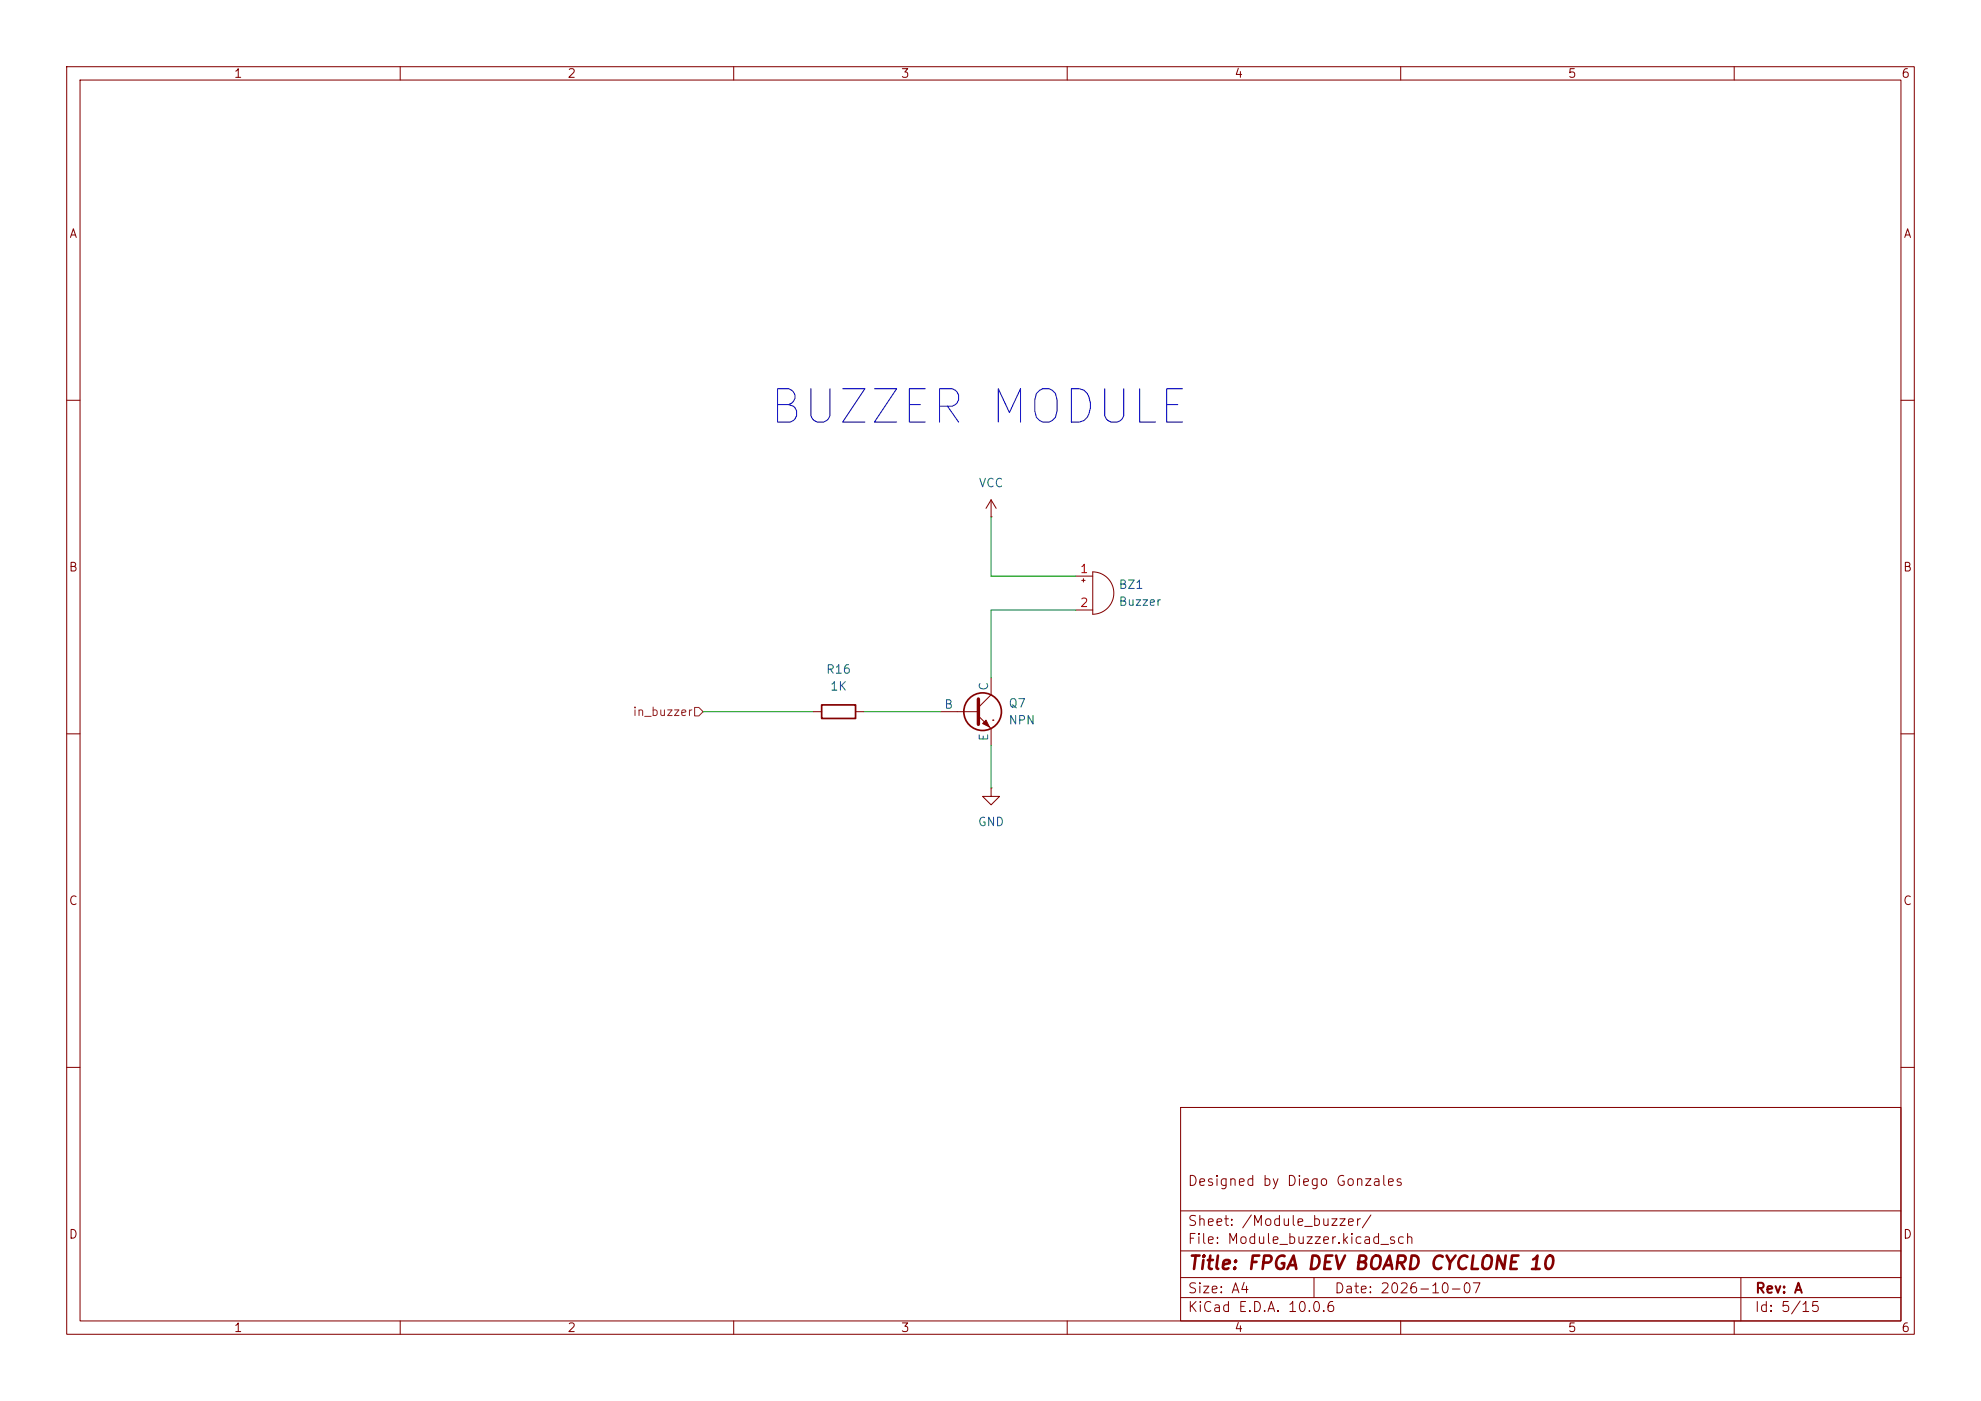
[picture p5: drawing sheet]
<svg xmlns="http://www.w3.org/2000/svg" width="297mm" height="210mm" viewBox="0 0 297 210" stroke-linecap="round" stroke-linejoin="round" font-family="sans-serif">
<g fill="none" stroke="#840000" stroke-width=".15">
<path d="M10 10h277v190h-277zM12 12h273v186h-273zM60 10v2M110 10v2M160 10v2M210 10v2M260 10v2M10 60h2M148.6 77.5h.1M148.6 74.9l-.8 1.3M148.6 74.9l.8 1.3M148.6 74.9v2.6"/>
<path d="M285 60h2M161.3 86.4h2.5M161.3 91.4h2.5M162.2 87h.5M162.4 86.7v.5M163.8 85.7a3.2 3.2 0 0 1 3.2 3.2 3.2 3.2 0 0 1-3.2 3.2zM10 110h2M121.9 106.7h1.3M128.3 106.7h1.2M141 106.7h5.7M146.7 107.3l1.9 1.9v2.6M148.6 118.1v1.3h1.3l-1.3 1.3-1.3-1.3h1.3"/>
<path d="M148.6 118.1h.1M148.6 101.6v2.5l-1.9 1.9M148.8 108h.1M285 110h2M10 160h2M177 166h108v32h-108zM285 160h2M60 198v2M110 198v2M160 198v2M177 194.5h108M177 191.5h108"/>
<path d="M177 187.5h108M177 181.5h108M197 191.5v3M210 198v2M260 198v2M261 191.5v6.5"/>
</g>
<path d="M146.7 104.8v3.8" fill="none" stroke="#840000" stroke-width=".51"/>
<g fill="none" stroke="#840000" stroke-width=".25">
<path d="M123.2 105.7h5.1v2h-5.1z"/>
<circle cx="147.3" cy="106.7" r="2.82"/>
</g>
<path d="M147.3 108.5l.5-.5 .5 1z" fill="#840000" stroke="#840000" stroke-width=".15"/>
<path d="M104.1 106h.7l.6 .7-.6 .6h-.7z" fill="none" stroke="#725600" stroke-width=".15"/>
<path d="M148.6 77.5v8.9h12.7M161.3 91.4h-12.7v10.2M105.4 106.7h16.5M129.5 106.7h11.5M148.6 111.8v6.3" fill="none" stroke="#009600" stroke-width=".15"/>
<text font-size="5" fill="#0000c2" x="114.9" y="64.8">BUZZER MODULE</text>
<text font-size="2" fill="#840000" x="178" y="190.8">Title: FPGA DEV BOARD CYCLONE 10</text>
<g font-size="1.5" fill="#840000">
<text x="178" y="178.1">Designed by Diego Gonzales</text>
<text x="178" y="184.1">Sheet: /Module_buzzer/</text>
<text x="178" y="186.8">File: Module_buzzer.kicad_sch</text>
<text x="178" y="197">KiCad E.D.A. 10.0.6</text>
<text x="178" y="194.2">Size: A4</text>
<text x="200" y="194.2">Date: 2026-10-07</text>
<text x="263" y="197">Id: 5/15</text>
<text x="263" y="194.2">Rev: A</text>
</g>
<g font-size="1.3" fill="#840000">
<text x="35" y="12">1</text>
<text x="85" y="12">2</text>
<text x="135" y="12">3</text>
<text x="185" y="12">4</text>
<text x="235" y="12">5</text>
<text x="285" y="12">6</text>
<text x="10.3" y="36">A</text>
<text x="285.3" y="36">A</text>
<text x="10.2" y="86">B</text>
<text x="285.2" y="86">B</text>
<text x="10.2" y="136">C</text>
<text x="285.2" y="136">C</text>
<text x="10.2" y="186">D</text>
<text x="285.2" y="186">D</text>
<text x="35" y="200">1</text>
<text x="85" y="200">2</text>
<text x="135" y="200">3</text>
<text x="185" y="200">4</text>
<text x="235" y="200">5</text>
<text x="285" y="200">6</text>
</g>
<g font-size="1.3" fill="#006464">
<text x="146.6" y="73.4">VCC</text>
<text x="167.6" y="88.6">BZ1</text>
<text x="167.6" y="91.1">Buzzer</text>
<text x="123.8" y="101.3">R16</text>
<text x="124.4" y="103.8">1K</text>
<text x="141.5" y="106.5">B</text>
<text x="148.5" y="103.6" transform="rotate(-90 148.5 103.6)">C</text>
<text x="151.1" y="106.4">Q7</text>
<text x="148.5" y="111.2" transform="rotate(-90 148.5 111.2)">E</text>
<text x="151.1" y="108.9">NPN</text>
<text x="146.5" y="124.2">GND</text>
</g>
<g font-size="1.3" fill="#a90000">
<text x="161.8" y="86.2">1</text>
<text x="161.8" y="91.3">2</text>
</g>
<text font-size="1.3" fill="#725600" x="94.8" y="107.6">in_buzzer</text>
</svg>
